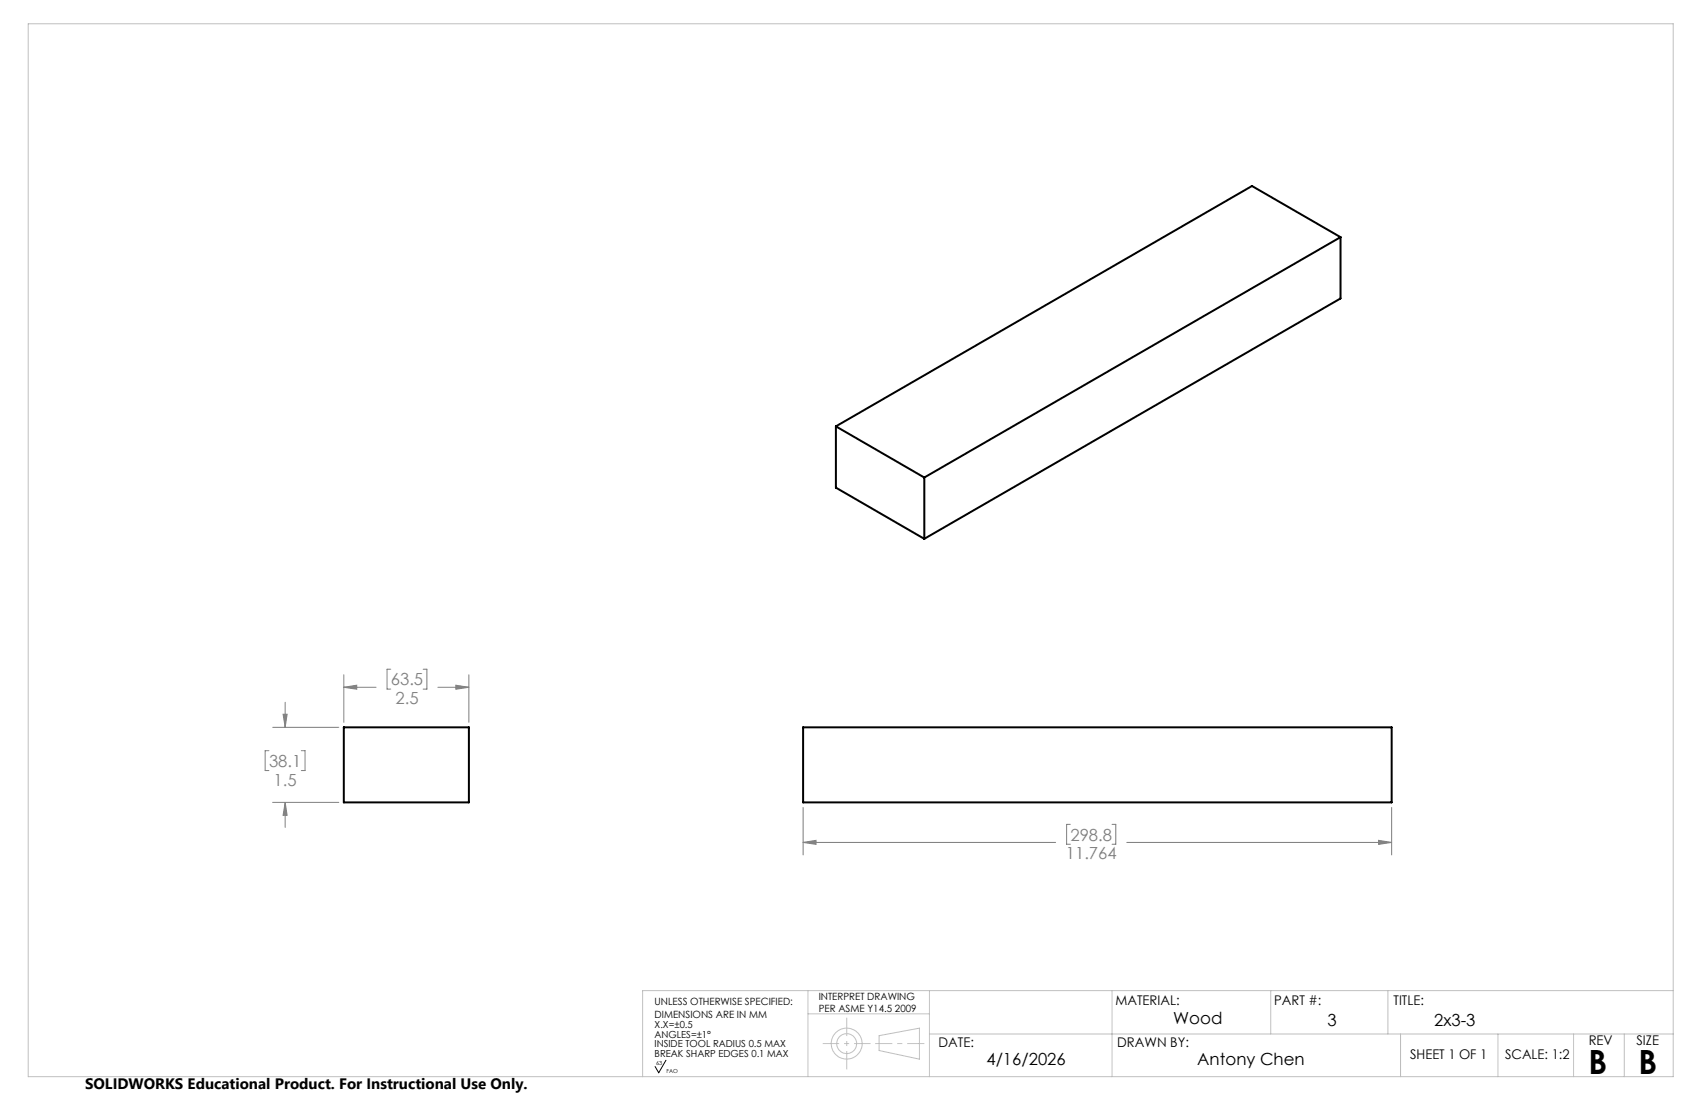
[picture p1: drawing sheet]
<svg xmlns="http://www.w3.org/2000/svg" width="432mm" height="279mm" viewBox="0 0 432 279" stroke-linecap="round" stroke-linejoin="round" font-family="sans-serif">
<path d="M340.3 60.2v15.5l-105.7 61M340.3 60.2l-105.7 61M340.3 60.2l-22.5-13-105.6 61M212.2 108.2l22.4 13M212.2 108.2v15.6l22.4 12.9M234.6 121.2v15.5M87.3 184.6h31.7v19h-31.7zM203.9 184.6h149.4v19h-149.4z" fill="none" stroke="#000" stroke-width=".51"/>
<g fill="none" stroke="#808080" stroke-width=".25">
<path d="M72.4 178.2v6.4M87.3 174.4l3.3-.5v1zM87.3 171.2v12.1M87.3 174.4h8.2M99.2 169.8h-1v5.1h1M107.4 169.8h1v5.1h-1M111.2 174.4h7.8M115.7 173.9l3.3 .5-3.3 .5zM119 171.2v12.1M68.3 190.5h-1v5h1M69.2 184.6h16.8M71.9 181.3h1l-.5 3.3z"/>
<path d="M76.5 190.5h.9v5h-.9M69.2 203.6h16.8M72.4 203.6l.5 3.3h-1zM72.4 203.6v6.4M203.9 213.8l3.3-.5v1zM203.9 204.9v12.1M203.9 213.8h64.1M271.7 209.2h-.9v5h.9M282.3 209.2h.9v5h-.9M286 213.8h67.3M350 213.3l3.3 .5-3.3 .5zM353.3 204.9v12.1"/>
</g>
<g fill="none" stroke="#c0c0c0" stroke-width=".25">
<path d="M7.2 6h417.5v267.2h-417.5zM205.1 251.4v21.7M205.1 257.3h30.8M235.9 251.4v21.8M282.3 251.4v21.8M322.6 251.4v11M352.3 251.4v11M424.7 251.4h-261.6v21.8M223.2 262.8l10.2-1.9v7.9l-10.2-2.2zM235.9 262.4h188.8M355.5 262.4v10.8M380.3 262.4v10.8"/>
<path d="M399.5 262.4v10.8M412.3 262.4v10.8"/>
<circle cx="214.9" cy="264.8" r="3.9"/>
<circle cx="214.9" cy="264.8" r="2.52"/>
</g>
<path d="M214.9 258.3v13.1" fill="none" stroke="#c0c0c0" stroke-width=".25" stroke-dasharray="15.2 1.3 1.3 1.3" stroke-dashoffset="10.6" stroke-linecap="butt"/>
<path d="M208.9 264.8h12.1" fill="none" stroke="#c0c0c0" stroke-width=".25" stroke-dasharray="15.2 1.3 1.3 1.3" stroke-dashoffset="11.1" stroke-linecap="butt"/>
<path d="M222.2 264.8h12.4" fill="none" stroke="#c0c0c0" stroke-width=".25" stroke-dasharray="15.2 1.3 1.3 1.3" stroke-dashoffset="10.9" stroke-linecap="butt"/>
<path d="M169.1 269.1l-1.9 3.1-.9-1.5" fill="none" stroke="#000" stroke-width=".25"/>
<path d="M203.9 213.8l3.3-.5v1zM350 213.3l3.3 .5-3.3 .5zM72.4 203.6l.5 3.3h-1zM71.9 181.3h1l-.5 3.3zM87.3 174.4l3.3-.5v1zM115.7 173.9l3.3 .5-3.3 .5z" fill="#808080"/>
<g font-size="8.5">
<text x="403.2" y="272.6">B</text>
<text x="415.9" y="272.6">B</text>
</g>
<g font-size="4.2" fill="#808080">
<text x="99.2" y="173.9">63.5</text>
<text x="100.4" y="178.7">2.5</text>
<text x="68.3" y="194.6">38.1</text>
<text x="69.5" y="199.3">1.5</text>
<text x="271.7" y="213.3">298.8</text>
<text x="270.6" y="218.1">11.764</text>
</g>
<g font-size="4.2">
<text x="297.8" y="259.9">Wood</text>
<text x="337" y="260.3">3</text>
<text x="364.1" y="260.3">2x3-3</text>
<text x="250.4" y="270.4">4/16/2026</text>
<text x="303.9" y="270.4">Antony Chen</text>
</g>
<text font-size="3.8" x="21.6" y="276.3">SOLIDWORKS Educational Product. For Instructional Use Only.</text>
<g font-size="3.4">
<text x="283.1" y="255">MATERIAL:</text>
<text x="323.4" y="255">PART #:</text>
<text x="353.8" y="255">TITLE:</text>
<text x="238.3" y="265.8">DATE:</text>
<text x="283.6" y="265.8">DRAWN BY:</text>
<text x="358" y="268.8">SHEET 1 OF 1</text>
<text x="382.1" y="268.8">SCALE: 1:2</text>
<text x="403.3" y="265.2">REV</text>
<text x="415.4" y="265.2">SIZE</text>
</g>
<g font-size="2.5">
<text x="166.2" y="255.1">UNLESS OTHERWISE SPECIFIED:</text>
<text x="207.8" y="253.8">INTERPRET DRAWING</text>
<text x="207.8" y="256.7">PER ASME Y14.5 2009</text>
<text x="166.2" y="258.4">DIMENSIONS ARE IN MM</text>
<text x="166.2" y="260.9">X.X=±0.5</text>
<text x="166.2" y="263.4">ANGLES=±1°</text>
<text x="166.2" y="265.8">INSIDE TOOL RADIUS 0.5 MAX</text>
<text x="166.2" y="268.3">BREAK SHARP EDGES 0.1 MAX</text>
</g>
<g font-size="1.4">
<text x="166.6" y="270.3">63</text>
<text x="169.2" y="272.2">FAO</text>
</g>
</svg>
